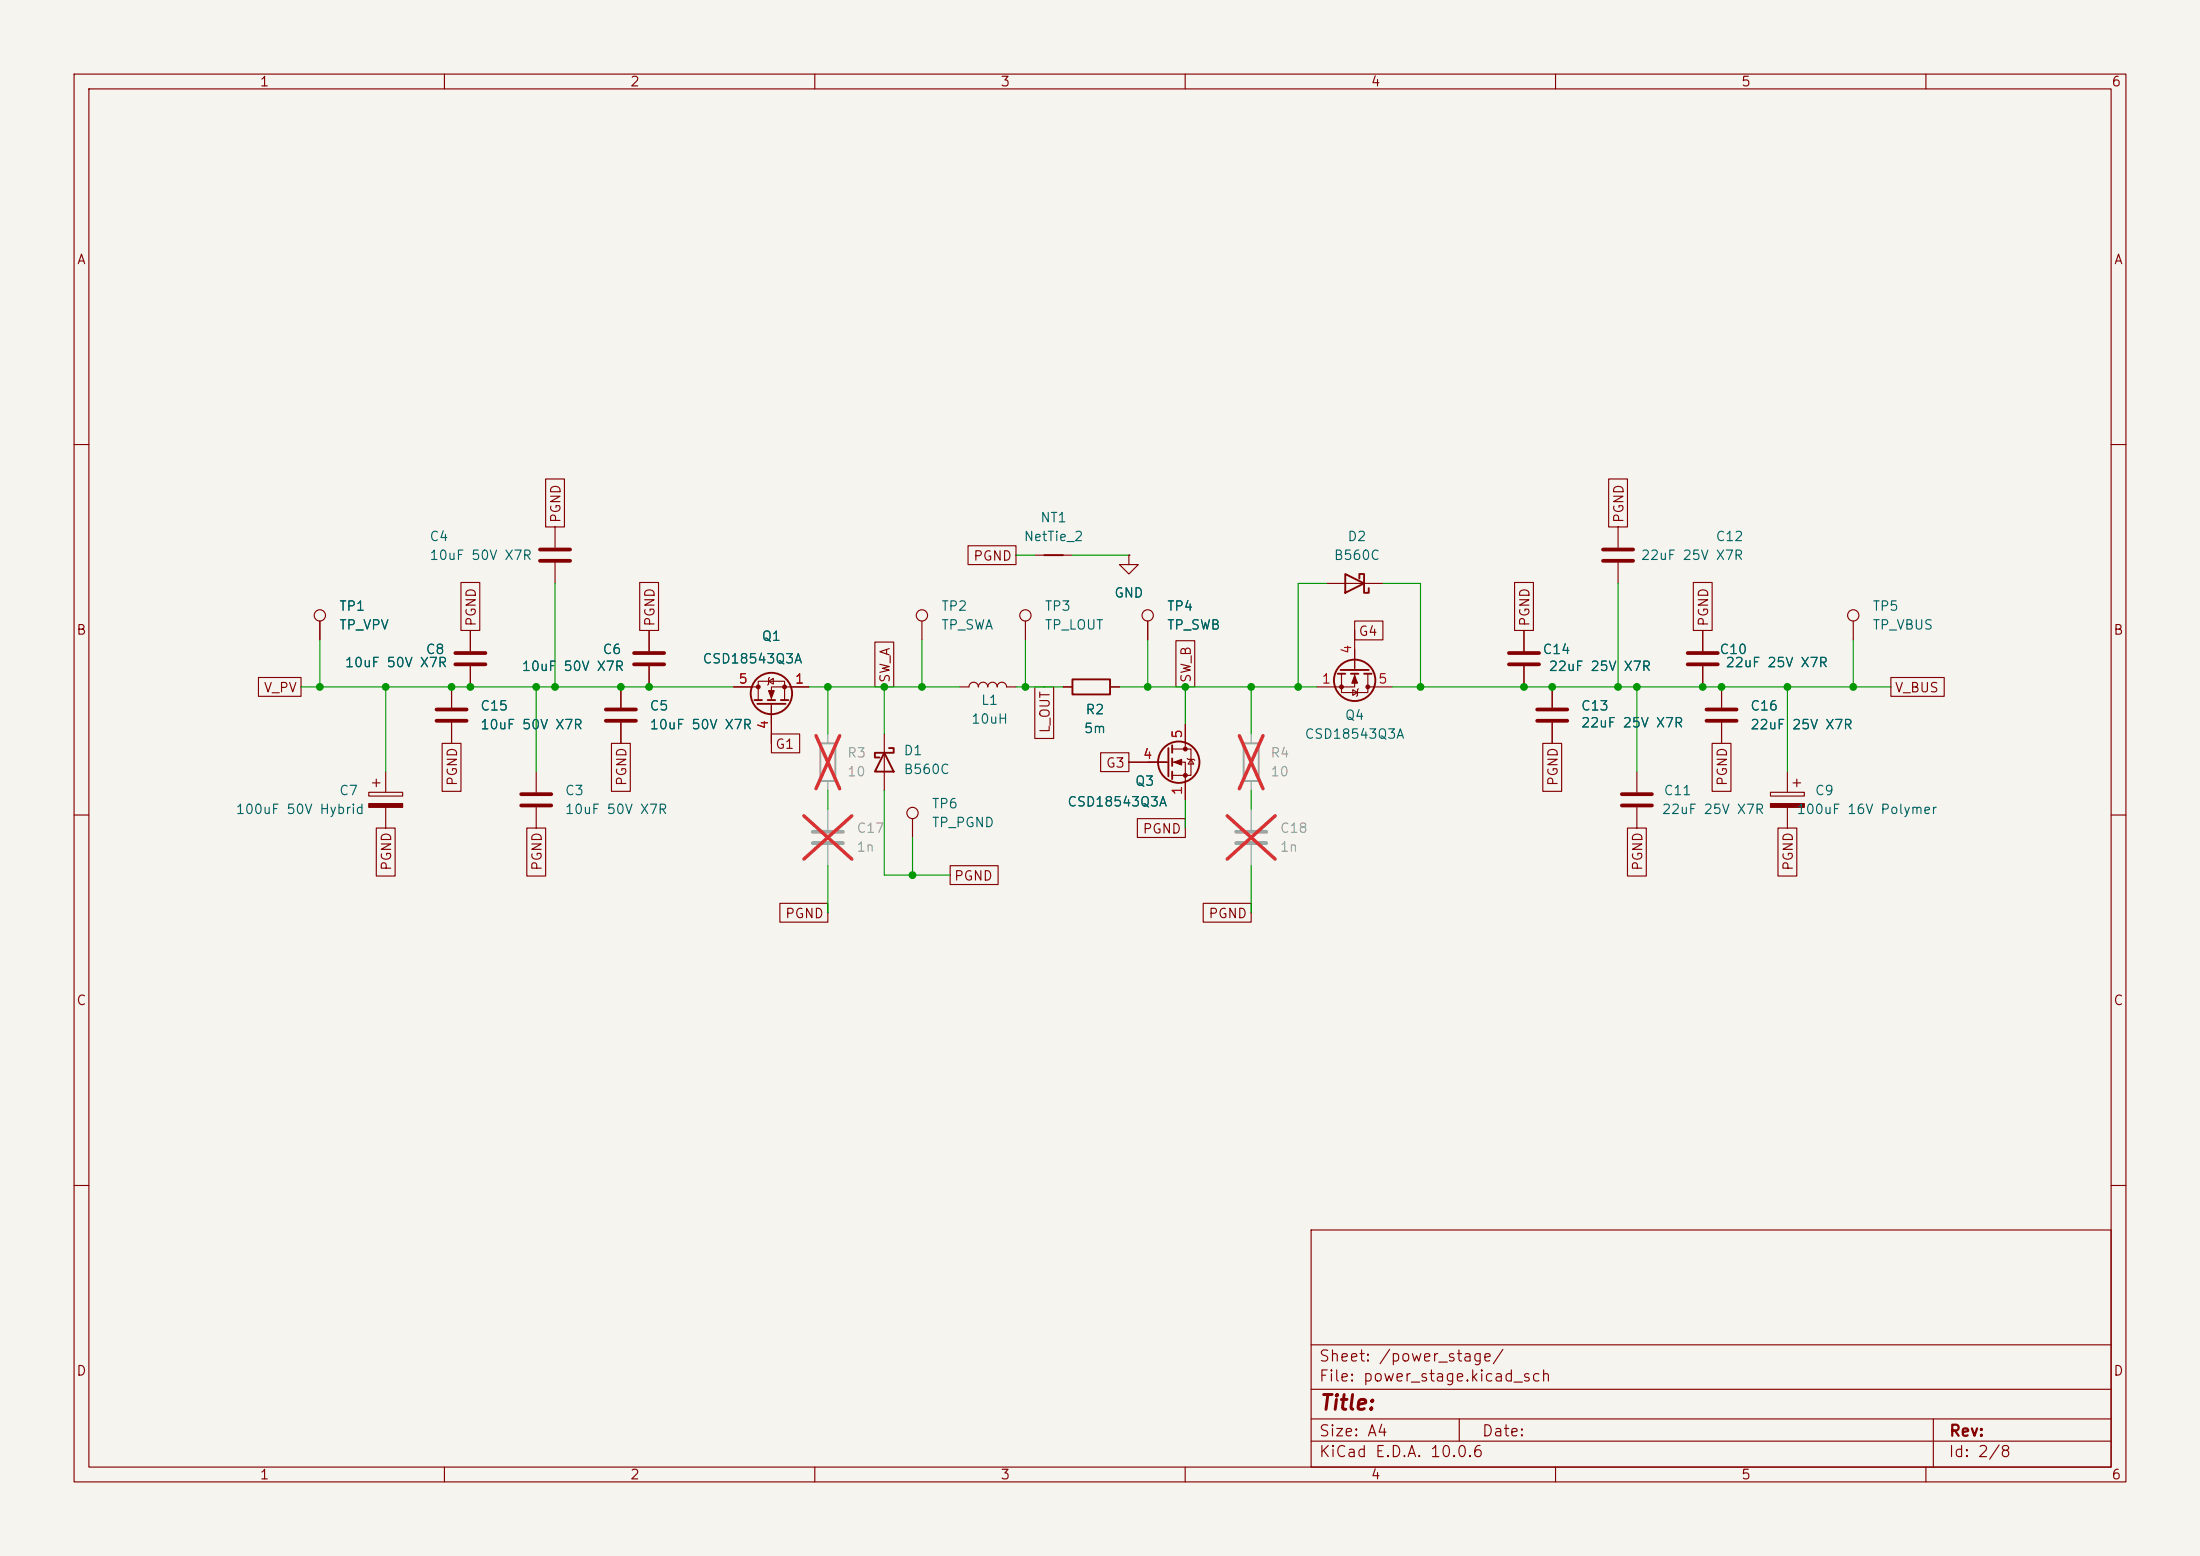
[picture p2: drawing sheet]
<svg xmlns="http://www.w3.org/2000/svg" width="297mm" height="210mm" viewBox="0 0 297 210" stroke-linecap="round" stroke-linejoin="round" font-family="sans-serif">
<path d="M0 0h297v210h-297z" fill="#f5f4ef" stroke="#f5f4ef" stroke-width=".14"/>
<g fill="none" stroke="#840000" stroke-width=".15">
<path d="M10 10h277v190h-277zM12 12h273v186h-273zM60 10v2M110 10v2M160 10v2M210 10v2M260 10v2M10 60h2M62.2 78.6h2.6v6.5h-2.6zM73.7 64.6h2.5v6.5h-2.5zM74.9 71.1v2.8M74.9 75.9v2.8"/>
<path d="M86.4 78.6h2.5v6.5h-2.5zM130.7 73.7h6.5v2.5h-6.5zM139.7 74.9h5.1M152.4 74.9v1.3h1.3l-1.3 1.3-1.3-1.3h1.3M152.4 74.9h.1M179.1 78.7h7.6M204.5 78.6h2.5v6.5h-2.5zM217.2 64.6h2.5v6.5h-2.5zM218.4 71.1v2.8M218.4 75.9v2.8M228.6 78.6h2.5v6.5h-2.5zM285 60h2"/>
<path d="M34.9 91.4h5.7v2.6h-5.7zM43.2 83.8v2.6M61 92.7v2.8M61 97.5v2.8M63.5 85.1v2.8M63.5 89.9v2.8M83.8 92.7v2.8M83.8 97.5v2.8M87.6 85.1v2.8M87.6 89.9v2.8M99.1 92.7h3.3M102.4 94.5v-2.6h3.5v2.6"/>
<path d="M103.8 91.9l.6-.3v.7zM103.9 91.4l-.1 .2v.7l-.2 .2M104.1 99.1h3.9v2.5h-3.9zM104.1 95v5.3M109.2 92.7h-5.1v1.8M118.1 86.7h2.6v6h-2.6zM119.4 99.1v7.6M124.5 83.8v2.6M129.5 92.7h1.3a.64 .64 0 0 1 .6-.6 .64 .64 0 0 1 .7 .6 .64 .64 0 0 1 .6-.6 .64 .64 0 0 1 .6 .6 .64 .64 0 0 1 .7-.6 .64 .64 0 0 1 .6 .6 .64 .64 0 0 1 .7-.6 .64 .64 0 0 1 .6 .6h1.3M138.4 83.8v2.6M139.7 92.7h2.5v7h-2.5zM143.5 92.7h1.3"/>
<path d="M149.9 92.7h1.2M154.9 83.8v2.6M158.7 86.5h2.6v6.2h-2.6zM160 97.8v3.3M181.1 90.9v2.6h3.6v-2.6M182.6 93.1l.7 .4-.7 .4zM182.9 90.9v1.8h-5.1M182.9 83.8h3.8v2.6h-3.8zM182.9 85.1v5.3M183.4 93l-.1 .1v.8l-.2 .1M184.7 92.7h3.3M205.7 85.1v2.8"/>
<path d="M205.7 89.9v2.8M209.5 92.7v2.8M209.5 97.5v2.8M229.9 85.1v2.8M229.9 89.9v2.8M232.4 92.7v2.8M232.4 97.5v2.8M250.2 83.8v2.6M255.3 91.4h7.2v2.6h-7.2zM10 110h2M49.8 106.9h4.6v.5h-4.6zM50.3 105.7h1"/>
<path d="M50.8 111.8h2.5v6.4h-2.5zM50.8 105.2v1M52.1 104.1v2.8M52.1 109v2.8M59.7 100.3h2.5v6.5h-2.5zM71.1 111.8h2.6v6.4h-2.6zM72.4 104.1v2.8M72.4 109v2.8M82.5 100.3h2.6v6.5h-2.6zM123.2 110.5v2.5M128.3 116.8h6.4v2.6h-6.4zM148.6 101.6h3.8v2.5h-3.8z"/>
<path d="M152.4 102.9h5.3M153.5 110.5h6.5v2.5h-6.5zM158.2 101.1h2.6v3.5h-2.6M158.2 102.9h1.8v5.1M160.3 102.4l.1 .1h.8l.1 .1M160.8 102.5l.4 .6h-.8zM208.3 100.3h2.5v6.5h-2.5zM219.7 111.8h2.6v6.4h-2.6zM221 104.1v2.8M221 109v2.8M231.1 100.3h2.6v6.5h-2.6zM239 106.9h4.6v.5h-4.6z"/>
<path d="M240 111.8h2.6v6.4h-2.6zM241.3 104.1v2.8M241.3 109v2.8M242.1 105.7h1M242.6 105.2v1M285 110h2M105.3 121.9h6.5v2.6h-6.5zM162.4 121.9h6.5v2.6h-6.5zM10 160h2M177 166h108v32h-108zM285 160h2M60 198v2"/>
<path d="M110 198v2M160 198v2M177 194.5h108M177 191.5h108M177 187.5h108M177 181.5h108M197 191.5v3M210 198v2M260 198v2M261 191.5v6.5"/>
<circle cx="43.2" cy="83.1" r=".76"/>
<circle cx="124.5" cy="83.1" r=".76"/>
<circle cx="138.4" cy="83.1" r=".76"/>
<circle cx="154.9" cy="83.1" r=".76"/>
<circle cx="250.2" cy="83.1" r=".76"/>
<circle cx="123.2" cy="109.7" r=".76"/>
</g>
<g fill="none" stroke="#840000" stroke-width=".25">
<path d="M141 74.9h2.5M181.6 77.5l2.5 1.2-2.5 1.3zM183.5 78.1v-.6h.6v2.5h.7v-.6M101.9 94.5h1M102.2 95h3.8M103.6 94.5h1M105.4 94.5h1M144.8 91.7h5.1v2h-5.1zM180.6 90.9h1M181 90.4h3.8M182.4 90.9h1M184.1 90.9h1.1"/>
<path d="M119.4 101.6l1.2 2.5h-2.5zM120 101h.6v.6h-2.5v.6h.6M157.7 101v3.8M158.2 100.6v1M158.2 102.4v1M158.2 104.1v1.1"/>
<circle cx="104.1" cy="93.6" r="2.79"/>
<circle cx="182.9" cy="91.8" r="2.79"/>
<circle cx="159.1" cy="102.9" r="2.79"/>
</g>
<path d="M110.7 100.3h2.1v5.1h-2.1zM167.9 100.3h2v5.1h-2z" fill="none" stroke="#9c9b98" stroke-width=".25"/>
<path d="M111.8 99.1v1.2M168.9 99.1v1.2M111.8 105.4v1.3M111.8 109.2v2.8M111.8 114v2.8M168.9 105.4v1.3M168.9 109.2v2.8M168.9 114v2.8" fill="none" stroke="#9c9b98" stroke-width=".15"/>
<path d="M110.2 99.3l3.2 7.2M113.4 99.3l-3.2 7.2M167.3 99.3l3.2 7.2M170.5 99.3l-3.2 7.2M108.5 110.1l6.5 5.9M115 110.1l-6.5 5.9M165.7 110.1l6.4 5.9M172.1 110.1l-6.4 5.9" fill="none" stroke="#e12e31" stroke-width=".46"/>
<g fill="#840000" stroke="#840000" stroke-width=".15">
<path d="M158.5 102.9l1-.4v.8z"/>
<path d="M103.8 93.2h.7l-.4 1z"/>
<path d="M182.9 91.2l.4 1h-.8z"/>
<path d="M49.8 108.5h4.6v.5h-4.6z"/>
<path d="M239 108.5h4.6v.5h-4.6z"/>
<circle cx="160" cy="101.1" r=".25"/>
<circle cx="160" cy="104.6" r=".25"/>
<circle cx="102.4" cy="92.7" r=".25"/>
<circle cx="105.9" cy="92.7" r=".25"/>
<circle cx="184.7" cy="92.7" r=".25"/>
<circle cx="181.1" cy="92.7" r=".25"/>
</g>
<g fill="none" stroke="#840000" stroke-width=".51">
<path d="M72.9 75.7h4.1M72.9 74.2h4.1M216.4 75.7h4.1M216.4 74.2h4.1M58.9 95.8h4.1M58.9 97.3h4.1M61.5 89.7h4M61.5 88.1h4M81.8 95.8h4.1M81.8 97.3h4.1M85.6 89.7h4.1M85.6 88.1h4.1"/>
<path d="M203.7 89.7h4.1M203.7 88.1h4.1M207.5 95.8h4.1M207.5 97.3h4.1M227.8 89.7h4.1M227.8 88.1h4.1M230.4 95.8h4M230.4 97.3h4M70.4 107.2h4M70.4 108.7h4M218.9 107.2h4.1M218.9 108.7h4.1"/>
</g>
<path d="M109.7 112.3h4.1M109.7 113.8h4.1M166.9 112.3h4M166.9 113.8h4" fill="none" stroke="#9c9b98" stroke-width=".51"/>
<g fill="none" stroke="#009600" stroke-width=".15">
<path d="M74.9 78.7v14M137.2 74.9h2.5M144.8 74.9h7.6M179.1 78.7h-3.8v14M186.7 78.7h5.1v14M218.4 78.7v14M40.6 92.7h58.5M43.2 86.4v6.3M52.1 92.7v11.4M72.4 92.7v11.4M109.2 92.7h20.3M111.8 92.7v6.4"/>
<path d="M119.4 92.7v6.4M124.5 86.4v6.3M137.2 92.7h6.3M138.4 86.4v6.3M151.1 92.7h26.7M154.9 86.4v6.3M160 92.7v5.1M168.9 92.7v6.4M188 92.7h67.3M221 92.7v11.4M241.3 92.7v11.4M250.2 86.4v6.3"/>
<path d="M111.8 106.7v2.5M111.8 116.8v6.4M119.4 106.7v11.4h8.9M123.2 113v5.1M160 108v3.8M168.9 106.7v2.5M168.9 116.8v6.4"/>
</g>
<g fill="#009600" stroke="#009600" stroke-width=".14">
<circle cx="160" cy="92.7" r=".46"/>
<circle cx="168.9" cy="92.7" r=".46"/>
<circle cx="138.4" cy="92.7" r=".46"/>
<circle cx="175.3" cy="92.7" r=".46"/>
<circle cx="154.9" cy="92.7" r=".46"/>
<circle cx="52.1" cy="92.7" r=".46"/>
<circle cx="43.2" cy="92.7" r=".46"/>
<circle cx="87.6" cy="92.7" r=".46"/>
<circle cx="83.8" cy="92.7" r=".46"/>
<circle cx="63.5" cy="92.7" r=".46"/>
<circle cx="61" cy="92.7" r=".46"/>
<circle cx="74.9" cy="92.7" r=".46"/>
<circle cx="72.4" cy="92.7" r=".46"/>
<circle cx="111.8" cy="92.7" r=".46"/>
<circle cx="119.4" cy="92.7" r=".46"/>
<circle cx="124.5" cy="92.7" r=".46"/>
<circle cx="123.2" cy="118.1" r=".46"/>
<circle cx="221" cy="92.7" r=".46"/>
<circle cx="232.4" cy="92.7" r=".46"/>
<circle cx="229.9" cy="92.7" r=".46"/>
<circle cx="241.3" cy="92.7" r=".46"/>
<circle cx="250.2" cy="92.7" r=".46"/>
<circle cx="191.8" cy="92.7" r=".46"/>
<circle cx="209.5" cy="92.7" r=".46"/>
<circle cx="218.4" cy="92.7" r=".46"/>
<circle cx="205.7" cy="92.7" r=".46"/>
</g>
<text font-size="2" fill="#840000" x="178" y="190.8">Title:</text>
<g font-size="1.5" fill="#840000">
<text x="178" y="184.1">Sheet: /power_stage/</text>
<text x="178" y="186.8">File: power_stage.kicad_sch</text>
<text x="178" y="197">KiCad E.D.A. 10.0.6</text>
<text x="178" y="194.2">Size: A4</text>
<text x="200" y="194.2">Date:</text>
<text x="263" y="197">Id: 2/8</text>
<text x="263" y="194.2">Rev:</text>
</g>
<g font-size="1.3" fill="#840000">
<text x="35" y="12">1</text>
<text x="85" y="12">2</text>
<text x="135" y="12">3</text>
<text x="185" y="12">4</text>
<text x="235" y="12">5</text>
<text x="285" y="12">6</text>
<text x="10.3" y="36">A</text>
<text x="285.3" y="36">A</text>
<text x="76" y="70.7" transform="rotate(-90 76 70.7)">PGND</text>
<text x="219.5" y="70.7" transform="rotate(-90 219.5 70.7)">PGND</text>
<text x="131.3" y="76">PGND</text>
<text x="10.2" y="86">B</text>
<text x="64.6" y="84.6" transform="rotate(-90 64.6 84.6)">PGND</text>
<text x="88.7" y="84.6" transform="rotate(-90 88.7 84.6)">PGND</text>
<text x="183.3" y="86.1">G4</text>
<text x="206.8" y="84.6" transform="rotate(-90 206.8 84.6)">PGND</text>
<text x="230.9" y="84.6" transform="rotate(-90 230.9 84.6)">PGND</text>
<text x="285.2" y="86">B</text>
<text x="35.5" y="93.8">V_PV</text>
<text x="120.4" y="92.3" transform="rotate(-90 120.4 92.3)">SW_A</text>
<text x="161.1" y="92.3" transform="rotate(-90 161.1 92.3)">SW_B</text>
<text x="255.7" y="93.8">V_BUS</text>
<text x="104.6" y="101.4">G1</text>
<text x="142" y="99" transform="rotate(-90 142 99)">L_OUT</text>
<text x="62" y="106.2" transform="rotate(-90 62 106.2)">PGND</text>
<text x="84.9" y="106.2" transform="rotate(-90 84.9 106.2)">PGND</text>
<text x="149.2" y="103.9">G3</text>
<text x="210.6" y="106.2" transform="rotate(-90 210.6 106.2)">PGND</text>
<text x="233.5" y="106.2" transform="rotate(-90 233.5 106.2)">PGND</text>
<text x="154.2" y="112.8">PGND</text>
<text x="53.1" y="117.6" transform="rotate(-90 53.1 117.6)">PGND</text>
<text x="73.4" y="117.6" transform="rotate(-90 73.4 117.6)">PGND</text>
<text x="128.7" y="119.2">PGND</text>
<text x="222" y="117.6" transform="rotate(-90 222 117.6)">PGND</text>
<text x="242.4" y="117.6" transform="rotate(-90 242.4 117.6)">PGND</text>
<text x="105.9" y="124.2">PGND</text>
<text x="163.1" y="124.2">PGND</text>
<text x="10.2" y="136">C</text>
<text x="285.2" y="136">C</text>
<text x="10.2" y="186">D</text>
<text x="285.2" y="186">D</text>
<text x="35" y="200">1</text>
<text x="85" y="200">2</text>
<text x="135" y="200">3</text>
<text x="185" y="200">4</text>
<text x="235" y="200">5</text>
<text x="285" y="200">6</text>
</g>
<g font-size="1.3" fill="#006464">
<text x="140.4" y="70.8">NT1</text>
<text x="57.9" y="73.4">C4</text>
<text x="57.9" y="75.9">10uF 50V X7R</text>
<text x="138.1" y="73.4">NetTie_2</text>
<text x="180" y="75.9">B560C</text>
<text x="181.8" y="73.4">D2</text>
<text x="221.4" y="75.9">22uF 25V X7R</text>
<text x="231.5" y="73.4">C12</text>
<text x="45.7" y="82.8">TP1</text>
<text x="127" y="82.8">TP2</text>
<text x="141" y="82.8">TP3</text>
<text x="150.3" y="81">GND</text>
<text x="157.5" y="82.8">TP4</text>
<text x="252.7" y="82.8">TP5</text>
<text x="45.7" y="85.3">TP_VPV</text>
<text x="57.4" y="88.6">C8</text>
<text x="81.3" y="88.6">C6</text>
<text x="94.8" y="89.9">CSD18543Q3A</text>
<text x="102.7" y="86.8">Q1</text>
<text x="127" y="85.3">TP_SWA</text>
<text x="141" y="85.3">TP_LOUT</text>
<text x="157.5" y="85.3">TP_SWB</text>
<text x="208.2" y="88.6">C14</text>
<text x="232" y="88.6">C10</text>
<text x="252.7" y="85.3">TP_VBUS</text>
<text x="46.5" y="90.4">10uF 50V X7R</text>
<text x="70.3" y="90.9">10uF</text>
<text x="76" y="90.9">50V X7R</text>
<text x="132.4" y="95.5">L1</text>
<text x="209" y="90.9">22uF 25V</text>
<text x="219.1" y="90.9">X7R</text>
<text x="232.9" y="90.4">22uF 25V X7R</text>
<text x="64.8" y="96.2">C15</text>
<text x="64.8" y="98.8">10uF 50V X7R</text>
<text x="87.6" y="96.2">C5</text>
<text x="87.6" y="98.8">10uF 50V X7R</text>
<text x="131" y="98">10uH</text>
<text x="146.2" y="99.3">5m</text>
<text x="146.5" y="96.7">R2</text>
<text x="176" y="100">CSD18543Q3A</text>
<text x="181.5" y="97.5">Q4</text>
<text x="213.3" y="96.2">C13</text>
<text x="213.3" y="98.5">22uF 25V X7R</text>
<text x="236.2" y="96.2">C16</text>
<text x="236.2" y="98.8">22uF</text>
<text x="241.8" y="98.8">25V X7R</text>
<text x="45.7" y="107.6">C7</text>
<text x="76.2" y="107.6">C3</text>
<text x="121.9" y="102.2">D1</text>
<text x="121.9" y="104.8">B560C</text>
<text x="153.1" y="106.4">Q3</text>
<text x="224.5" y="107.6">C11</text>
<text x="244.9" y="107.6">C9</text>
<text x="31.7" y="110.2">100uF 50V Hybrid</text>
<text x="76.2" y="110.2">10uF 50V X7R</text>
<text x="125.7" y="109.4">TP6</text>
<text x="125.7" y="112">TP_PGND</text>
<text x="144" y="109.2">CSD18543Q3A</text>
<text x="224.3" y="110.2">22uF 25V X7R</text>
<text x="242.5" y="110.2">100uF 16V Polymer</text>
</g>
<g font-size="1.3" fill="#a90000">
<text x="182.7" y="88.4" transform="rotate(-90 182.7 88.4)">4</text>
<text x="99.6" y="92.6">5</text>
<text x="107.2" y="92.6">1</text>
<text x="178.3" y="92.6">1</text>
<text x="186" y="92.6">5</text>
<text x="104" y="98.5" transform="rotate(-90 104 98.5)">4</text>
<text x="159.9" y="99.8" transform="rotate(-90 159.9 99.8)">5</text>
<text x="154.2" y="102.7">4</text>
<text x="159.9" y="107.4" transform="rotate(-90 159.9 107.4)">1</text>
</g>
<g font-size="1.3" fill="#939391">
<text x="114.3" y="102.6">R3</text>
<text x="114.3" y="105.1">10</text>
<text x="171.4" y="102.6">R4</text>
<text x="171.4" y="105.1">10</text>
<text x="115.6" y="112.7">C17</text>
<text x="172.7" y="112.7">C18</text>
<text x="115.6" y="115.3">1n</text>
<text x="172.7" y="115.3">1n</text>
</g>
</svg>
